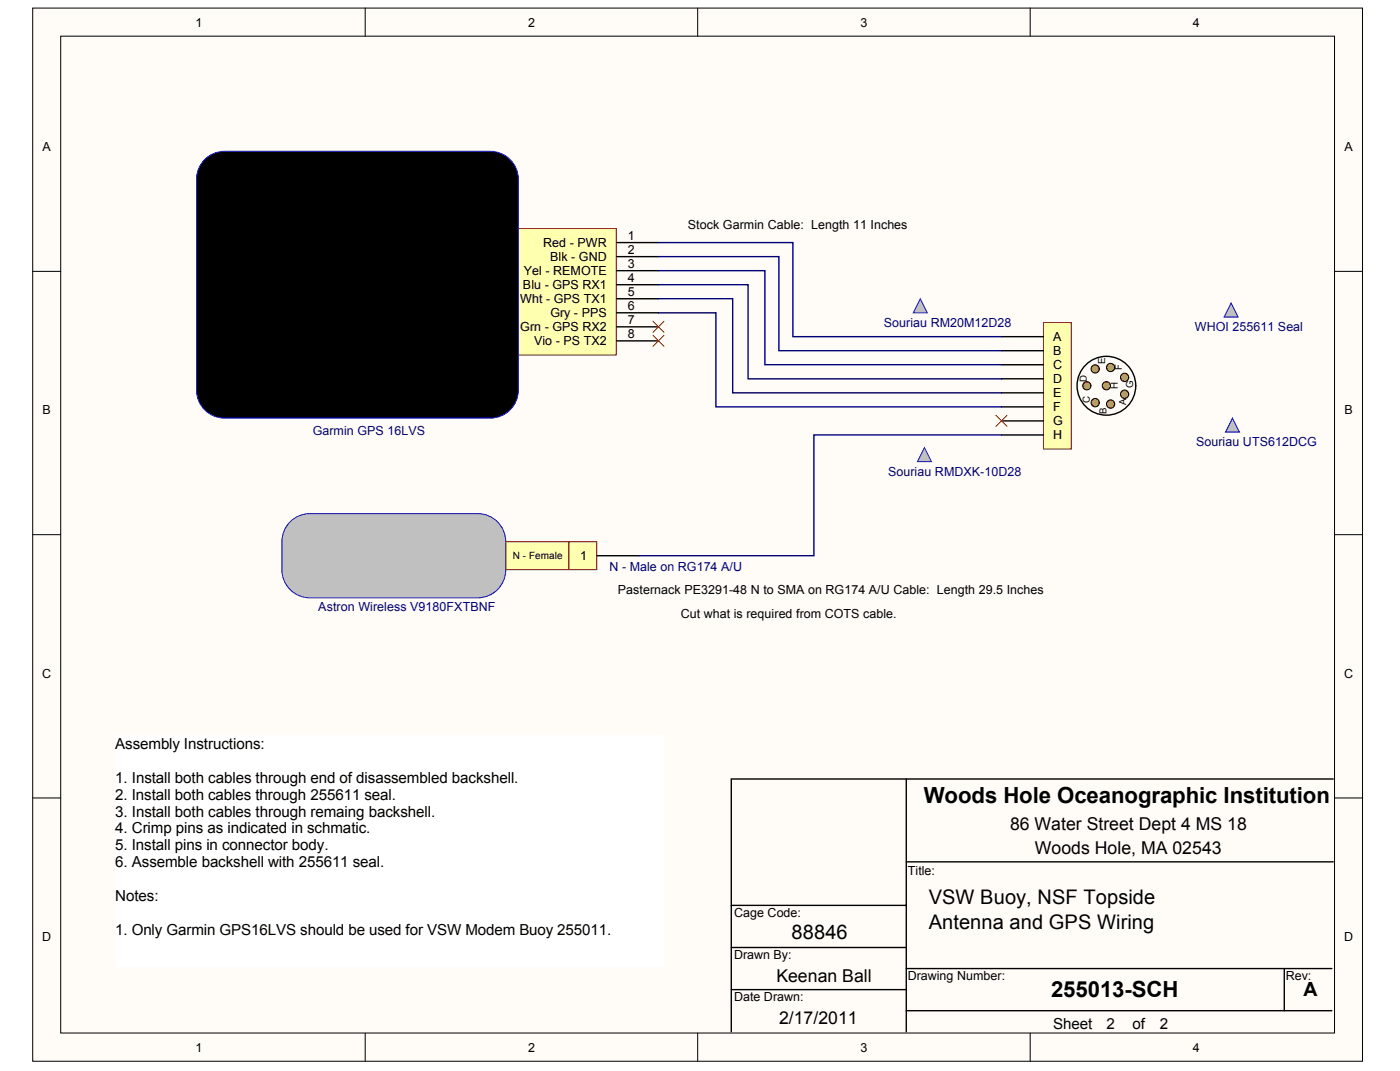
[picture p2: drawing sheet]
<svg xmlns="http://www.w3.org/2000/svg" width="271mm" height="207mm" viewBox="0 0 271 207" stroke-linecap="round" stroke-linejoin="round" font-family="sans-serif">
<g fill="#fffcf8" stroke="#000" stroke-width=".19">
<path d="M6.3 1.6h257.4v203.6h-257.4z"/>
<path d="M11.7 7h246.6v192.7h-246.6z"/>
</g>
<path d="M70.7 1.6v5.4M135 1.6v5.4M199.4 1.6v5.4M6.3 52.5h5.4M258.3 52.5h5.4M6.3 103.4h5.4M258.3 103.4h5.4M6.3 154.3h5.4M258.3 154.3h5.4M70.7 199.8v5.4M135 199.8v5.4M199.4 199.8v5.4" fill="none" stroke="#000" stroke-width=".19"/>
<path d="M175.4 150.6v24.5h-33.9M258 150.6h-116.5v48.9M175.4 166.6h82.6M175.4 175.1v24.4M141.5 183.2h33.9M141.5 191.3h33.9M175.4 195.4h82.3M175.4 187.3h82.3M248.5 187.3v8.1" fill="none" stroke="#000" stroke-width=".27"/>
<path d="M110.1 104.7h5.4v5.4h-5.4z" fill="#ffffb0" stroke="#800000" stroke-width=".19"/>
<path d="M115.5 107.5h8.1" fill="none" stroke="#000" stroke-width=".27"/>
<path d="M100.3 44.2h19v24.4h-19z" fill="#ffffb0" stroke="#800000" stroke-width=".19"/>
<path d="M119.3 46.9h8.1M119.3 49.6h8.1M119.3 52.3h8.1M119.3 55h8.1M119.3 57.8h8.1M119.3 60.5h8.1M119.3 63.2h8.1M119.3 65.9h8.1" fill="none" stroke="#000" stroke-width=".27"/>
<path d="M39.6 30.8a5.4 5.4 0 0 1 3.8-1.5h51.5a5.4 5.4 0 0 1 5.4 5.4v40.7a5.4 5.4 0 0 1-5.4 5.4h-51.5a5.4 5.4 0 0 1-5.4-5.4v-40.7a5.4 5.4 0 0 1 1.6-3.9z" fill="#000" stroke="#00f" stroke-width=".19"/>
<path d="M126.3 64.8l2.2 2.2M126.3 62.1l2.2 2.2M128.5 64.8l-2.2 2.2M128.5 62.1l-2.2 2.2" fill="none" stroke="#f00" stroke-width=".19"/>
<path d="M56.1 100.9a5.4 5.4 0 0 1 3.9-1.6h32.5a5.4 5.4 0 0 1 5.4 5.4v5.5a5.4 5.4 0 0 1-5.4 5.4h-32.5a5.4 5.4 0 0 1-5.4-5.4v-5.5a5.4 5.4 0 0 1 1.5-3.8z" fill="#c0c0c0" stroke="#00f" stroke-width=".19"/>
<g fill="#ffffb0" stroke="#800000" stroke-width=".19">
<path d="M97.9 104.7h12.2v5.4h-12.2z"/>
<path d="M201.9 62.4h5.4v24.4h-5.4z"/>
</g>
<circle cx="214.1" cy="74.6" r="5.7" fill="none" stroke="#000" stroke-width=".27"/>
<g fill="#c90" stroke="#000" stroke-width=".19">
<circle cx="210.3" cy="74.6" r=".8"/>
<circle cx="211.9" cy="77.9" r=".81"/>
<circle cx="214.1" cy="74.6" r=".8"/>
<circle cx="217.6" cy="73" r=".81"/>
<circle cx="214.9" cy="71.1" r=".8"/>
<circle cx="214.9" cy="78.1" r=".81"/>
<circle cx="217.6" cy="76.2" r=".81"/>
<circle cx="211.9" cy="71.3" r=".8"/>
</g>
<path d="M193.8 65.1h8.1M193.8 67.8h8.1M193.8 70.5h8.1M193.8 73.2h8.1M193.8 76h8.1M193.8 78.7h8.1M193.8 81.4h8.1M193.8 84.1h8.1" fill="none" stroke="#000" stroke-width=".27"/>
<path d="M127.4 46.9h26v18.2h40.4M127.4 49.6h23.3v18.2h43.1M127.4 52.3h20.6v18.2h45.8M127.4 55h17.4v18.2h49M127.4 57.8h14.4v18.2h52M127.4 60.5h11.1v18.2h55.3M193.8 84.1h-36.3v23.4h-33.9" fill="none" stroke="#000080" stroke-width=".27"/>
<path d="M192.7 80.3l2.2 2.2M194.9 80.3l-2.2 2.2" fill="none" stroke="#f00" stroke-width=".19"/>
<g fill="#c0c0c0" stroke="#00f" stroke-width=".19">
<path d="M238.5 80.8l1.4 2.8h-2.7z"/>
<path d="M238.2 58.6l1.4 2.7h-2.7z"/>
<path d="M178.1 57.8l1.4 2.7h-2.8z"/>
<path d="M178.9 86.5l1.4 2.8h-2.7z"/>
</g>
<path d="M22.3 142.2h106.2v44.8h-106.2z" fill="#fff" stroke="#fff" stroke-width=".19"/>
<g font-size="4.3">
<text x="178.8" y="155.3">Woods Hole Oceanographic Institution</text>
<text x="203.4" y="192.8">255013-SCH</text>
</g>
<g font-size="3.9">
<text x="179.7" y="174.8">VSW Buoy, NSF Topside</text>
<text x="179.7" y="179.7">Antenna and GPS Wiring</text>
<text x="153.2" y="181.6">88846</text>
</g>
<text font-size="3.8" x="252.3" y="192.6">A</text>
<g font-size="3.4">
<text x="195.5" y="160.5">86 Water Street Dept 4 MS 18</text>
<text x="200.3" y="165.1">Woods Hole, MA 02543</text>
<text x="150.2" y="189.8">Keenan Ball</text>
<text x="150.8" y="198">2/17/2011</text>
</g>
<g font-size="2.9">
<text x="22.3" y="144.9">Assembly Instructions:</text>
<text x="22.3" y="151.4">1. Install both cables through end of disassembled backshell.</text>
<text x="22.3" y="154.6">2. Install both cables through 255611 seal.</text>
<text x="22.3" y="157.9">3. Install both cables through remaing backshell.</text>
<text x="22.3" y="161.1">4. Crimp pins as indicated in schmatic.</text>
<text x="22.3" y="164.4">5. Install pins in connector body.</text>
<text x="22.3" y="167.7">6. Assemble backshell with 255611 seal.</text>
<text x="22.3" y="174.2">Notes:</text>
<text x="22.3" y="180.7">1. Only Garmin GPS16LVS should be used for VSW Modem Buoy 255011.</text>
<text x="203.8" y="198.9">Sheet</text>
<text x="214.1" y="198.9">2</text>
<text x="219.1" y="198.9">of</text>
<text x="224.4" y="198.9">2</text>
</g>
<g font-size="2.4">
<text x="37.8" y="5.1">1</text>
<text x="102.2" y="5.1">2</text>
<text x="166.5" y="5.1">3</text>
<text x="230.9" y="5.1">4</text>
<text x="8.2" y="29.2">A</text>
<text x="260.2" y="29.2">A</text>
<text x="105.1" y="47.8">Red - PWR</text>
<text x="121.5" y="46.4">1</text>
<text x="133.1" y="44.2">Stock Garmin Cable: Length 11 Inches</text>
<text x="101.4" y="53.2">Yel - REMOTE</text>
<text x="106.5" y="50.5">Blk - GND</text>
<text x="121.5" y="49.1">2</text>
<text x="121.5" y="51.8">3</text>
<text x="100.6" y="58.6">Wht - GPS TX1</text>
<text x="101.2" y="55.9">Blu - GPS RX1</text>
<text x="121.5" y="54.5">4</text>
<text x="121.5" y="57.3">5</text>
<text x="121.5" y="60">6</text>
<text x="100.7" y="64.1">Grn - GPS RX2</text>
<text x="106.5" y="61.3">Gry - PPS</text>
<text x="121.5" y="62.7">7</text>
<text x="121.5" y="65.4">8</text>
<text x="203.8" y="66">A</text>
<text x="103.3" y="66.8">Vio - PS TX2</text>
<text x="203.8" y="68.7">B</text>
<text x="203.8" y="71.4">C</text>
<text x="203.8" y="74.1">D</text>
<text x="203.8" y="76.8">E</text>
<text x="8.2" y="80.1">B</text>
<text x="203.8" y="79.5">F</text>
<text x="203.8" y="82.2">G</text>
<text x="260.2" y="80.1">B</text>
<text x="203.8" y="85">H</text>
<text x="112.3" y="108.3">1</text>
<text x="119.6" y="114.8">Pasternack PE3291-48 N to SMA on RG174 A/U Cable: Length 29.5 Inches</text>
<text x="131.8" y="119.4">Cut what is required from COTS cable.</text>
<text x="8.2" y="131">C</text>
<text x="260.1" y="131">C</text>
<text x="175.7" y="169.1">Title:</text>
<text x="142.1" y="177.3">Cage Code:</text>
<text x="8.2" y="181.9">D</text>
<text x="142.1" y="185.4">Drawn By:</text>
<text x="260.1" y="181.9">D</text>
<text x="175.7" y="189.5">Drawing Number:</text>
<text x="248.8" y="189.5">Rev:</text>
<text x="142.1" y="193.6">Date Drawn:</text>
<text x="37.8" y="203.3">1</text>
<text x="102.2" y="203.3">2</text>
<text x="166.5" y="203.3">3</text>
<text x="230.9" y="203.3">4</text>
</g>
<g font-size="2.4" fill="#000080">
<text x="171.1" y="63.2">Souriau RM20M12D28</text>
<text x="231.2" y="64.1">WHOI 255611 Seal</text>
<text x="60.5" y="84.1">Garmin GPS 16LVS</text>
<text x="231.5" y="86.3">Souriau UTS612DCG</text>
<text x="171.9" y="92">Souriau RMDXK-10D28</text>
<text x="118" y="110.5">N - Male on RG174 A/U</text>
<text x="61.6" y="118.1">Astron Wireless V9180FXTBNF</text>
</g>
<g font-size="1.9">
<text x="213.9" y="70.5" transform="rotate(-90 213.9 70.5)">E</text>
<text x="217.1" y="71.4" transform="rotate(-90 217.1 71.4)">F</text>
<text x="210.4" y="73.8" transform="rotate(-90 210.4 73.8)">D</text>
<text x="210.9" y="77.9" transform="rotate(-90 210.9 77.9)">C</text>
<text x="216.3" y="75.2" transform="rotate(-90 216.3 75.2)">H</text>
<text x="219.3" y="75" transform="rotate(-90 219.3 75)">G</text>
<text x="214.1" y="80" transform="rotate(-90 214.1 80)">B</text>
<text x="217.9" y="78.3" transform="rotate(-90 217.9 78.3)">A</text>
<text x="99.3" y="108.1">N - Female</text>
</g>
</svg>
